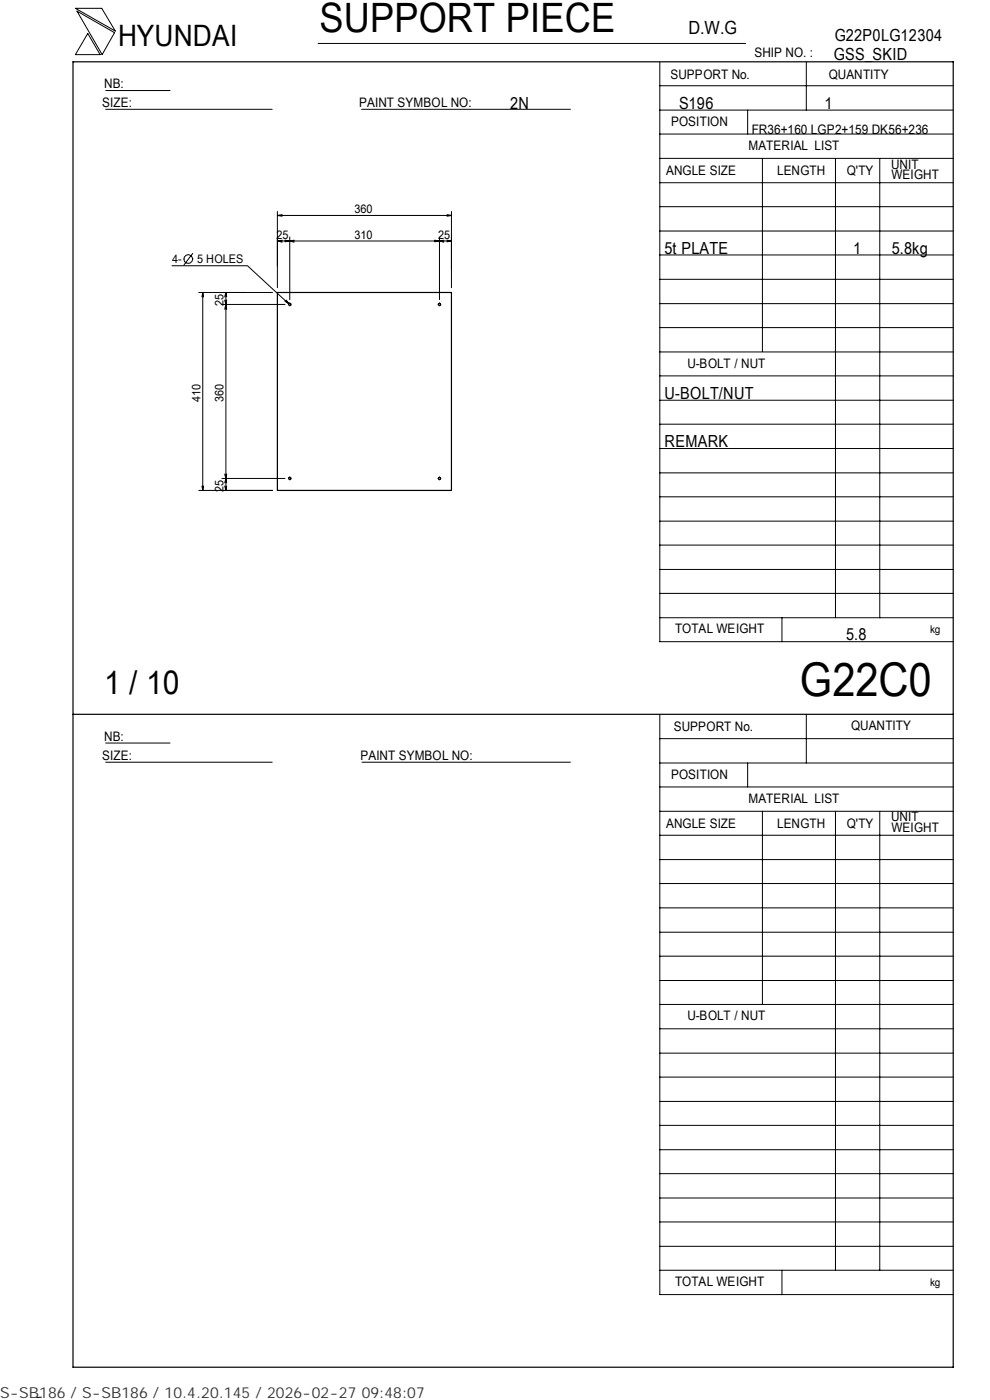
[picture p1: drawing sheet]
<svg xmlns="http://www.w3.org/2000/svg" width="210mm" height="297mm" viewBox="0 0 210 297" stroke-linecap="round" stroke-linejoin="round" font-family="sans-serif">
<g fill="none" stroke="#000" stroke-width=".25">
<path d="M15.5 13.1h186.7v277h-186.7zM58.8 62.1h36.9v41.9h-36.9zM15.5 151.5h186.7"/>
<circle cx="61.5" cy="64.6" r=".25"/>
<circle cx="93.2" cy="64.6" r=".25"/>
<circle cx="61.5" cy="101.5" r=".25"/>
<circle cx="93.2" cy="101.5" r=".25"/>
</g>
<path d="M61.7 64.6l-.2-.3-.3 .3 .3 .2 .2-.2M93.5 64.6l-.3-.3-.2 .3 .2 .2 .3-.2M61.7 101.5l-.2-.2-.3 .2 .3 .3 .2-.3M93.5 101.5l-.3-.2-.2 .2 .2 .3 .3-.3" fill="none" stroke="#000" stroke-width=".25" stroke-dasharray=".8 .3" stroke-linecap="butt"/>
<g fill="none" stroke="#000" stroke-width=".21">
<path d="M16 1.8h5.6l2.9 4.8zM16.3 2.4l8 4.5-2.6 4.7zM18.6 7.1l2.6 4.5h-5.2zM22.4 19.2h13.7M67.5 9.2h90.6M139.9 18.2h62.3M139.9 13.2v122.9h62.3M171 13.1v10.3M22.4 23.2h35.3M76.7 23.2h44.3M139.9 38.8h62.3M139.9 33.6h62.3"/>
<path d="M139.9 28.4h62.3M139.9 23.4h62.3M158.6 23.4v5M161.7 33.6v41M177.2 33.7v97.4M186.6 33.7v97.4M36.5 56.4h16l8.7 8M40.9 53.8l-1.9 2.4M58.8 44.9v16.1M58.8 45.7l1 .2M58.8 45.7h36.9M58.8 51.1l1 .3"/>
<path d="M59.8 45.5l-1 .2M59.8 51l-1 .1M60.4 51l1.1 .1M61.5 51.1l.9 .3M61.5 50.3v13.3M61.5 51.1l-1.1 .2M62.4 51l-.9 .1M92.2 51l1 .1M93.2 50.3v13.3M93.2 51.1l-1 .2M93.2 51.1l.9 .3M94.1 51l-.9 .1"/>
<path d="M94.8 45.5l.9 .2M94.8 51l.9 .1M95.7 44.9v16.1M95.7 45.7l-.9 .2M95.7 51.1h-36.9M95.7 51.1l-.9 .2M139.9 59.3h62.3M139.9 54.1h62.3M139.9 49h62.3M139.9 43.8h62.3M42.2 62.1h15.6M43 62.1l-.2 .9"/>
<path d="M43 62.1l.2 .9M43 62.1v41.9M47.1 64.6h13.3M47.7 63.7l.2 .9M47.9 64.6l-.2 1M47.9 64.6l.2 1M47.9 62.1v41.9M47.9 62.1l-.2 .9M47.9 62.1l.2 .9M48.1 63.7l-.2 .9M60.7 63.7l.6 .7-.9-.5M139.9 79.7h62.3"/>
<path d="M139.9 74.7h62.3M139.9 69.5h62.3M139.9 64.4h62.3M139.9 95.2h62.3M139.9 90h62.3M139.9 84.9h62.3M42.2 104h15.6M42.8 103.1l.2 .9M43.2 103.1l-.2 .9M47.1 101.5h13.3M47.7 103.1l.2 .9M47.7 100.6l.2 .9"/>
<path d="M47.9 101.5l-.2 .9M47.9 101.5l.2 .9M48.1 103.1l-.2 .9M48.1 100.6l-.2 .9M139.9 100.3h62.3M139.9 115.6h62.3M139.9 110.6h62.3M139.9 105.4h62.3M139.9 131.1h62.3M139.9 125.9h62.3M139.9 120.8h62.3M165.9 131.1v5"/>
<path d="M22.4 157.6h13.7M139.9 151.7v122.9h62.3M139.9 156.7h62.3M171 151.5v10.4M22.4 161.7h35.3M76.8 161.7h44.2M139.9 177.2h62.3M139.9 172.1h62.3M139.9 167h62.3M139.9 161.9h62.3M158.6 161.9v5.1M161.7 172.1v41"/>
<path d="M177.2 172.2v97.3M186.6 172.2v97.3M139.9 182.4h62.3M139.9 197.8h62.3M139.9 192.6h62.3M139.9 187.4h62.3M139.9 218.3h62.3M139.9 213.1h62.3M139.9 208h62.3M139.9 202.9h62.3M139.9 238.7h62.3M139.9 233.7h62.3"/>
<path d="M139.9 228.5h62.3M139.9 223.4h62.3M139.9 259.2h62.3M139.9 254.2h62.3M139.9 249h62.3M139.9 243.9h62.3M139.9 269.5h62.3M139.9 264.4h62.3M165.9 269.5v5.1M8.8 296.4l-1 .1"/>
<circle cx="39.9" cy="55" r=".92"/>
</g>
<text font-size="9.9" x="169.7" y="147.6">G22C0</text>
<text font-size="8.6" x="67.7" y="6.9">SUPPORT PIECE</text>
<text font-size="7" x="22.1" y="147.2">1 / 10</text>
<text font-size="6.3" x="25.1" y="9.8">HYUNDAI</text>
<text font-size="3.9" x="146" y="7.3">D.W.G</text>
<g font-size="3.5">
<text x="177" y="8.7">G22P0LG12304</text>
<text x="176.9" y="12.8">GSS_SKID</text>
<text x="108.2" y="23.1">2N</text>
<text x="144" y="23.1">S196</text>
<text x="174.8" y="23.1">1</text>
<text x="141" y="53.8">5t PLATE</text>
<text x="180.9" y="53.8">1</text>
<text x="189.1" y="53.8">5.8kg</text>
<text x="141" y="84.6">U-BOLT/NUT</text>
<text x="141" y="94.8">REMARK</text>
<text x="179.5" y="135.8">5.8</text>
</g>
<text font-size="3.2" fill="#323232" x="0" y="296.6">S-SB186 / S-SB186 / 10.4.20.145 / 2026-02-27 09:48:07</text>
<g font-size="2.8">
<text x="142.2" y="16.8">SUPPORT No.</text>
<text x="160" y="12.2">SHIP NO. :</text>
<text x="175.8" y="16.7">QUANTITY</text>
<text x="21.7" y="22.8">SIZE:</text>
<text x="22.1" y="18.7">NB:</text>
<text x="76.2" y="22.8">PAINT SYMBOL NO:</text>
<text x="142.3" y="26.8">POSITION</text>
<text x="159.4" y="28.4">FR36+160 LGP2+159 DK56+236</text>
<text x="158.8" y="31.7">MATERIAL LIST</text>
<text x="189" y="35.8">UNIT</text>
<text x="141.3" y="37.2">ANGLE SIZE</text>
<text x="164.8" y="37.1">LENGTH</text>
<text x="179.6" y="37.1">Q'TY</text>
<text x="189.1" y="38">WEIGHT</text>
<text x="145.8" y="78">U-BOLT / NUT</text>
<text x="143.2" y="134.4">TOTAL WEIGHT</text>
<text x="142.9" y="155">SUPPORT No.</text>
<text x="180.5" y="154.9">QUANTITY</text>
<text x="21.7" y="161.3">SIZE:</text>
<text x="22.1" y="157.1">NB:</text>
<text x="76.5" y="161.2">PAINT SYMBOL NO:</text>
<text x="142.3" y="165.3">POSITION</text>
<text x="158.8" y="170.3">MATERIAL LIST</text>
<text x="141.3" y="175.7">ANGLE SIZE</text>
<text x="164.8" y="175.6">LENGTH</text>
<text x="179.6" y="175.6">Q'TY</text>
<text x="189" y="174.2">UNIT</text>
<text x="189.1" y="176.5">WEIGHT</text>
<text x="145.8" y="216.5">U-BOLT / NUT</text>
<text x="143.2" y="272.9">TOTAL WEIGHT</text>
</g>
<g font-size="2.5">
<text x="75.2" y="45.2">360</text>
<text x="58.7" y="50.6">25</text>
<text x="75.2" y="50.6">310</text>
<text x="93" y="50.6">25</text>
<text x="36.5" y="55.9">4-</text>
<text x="41.8" y="55.9">5 HOLES</text>
<text x="47.4" y="64.9" transform="rotate(-90 47.4 64.9)">25</text>
<text x="42.5" y="85.3" transform="rotate(-90 42.5 85.3)">410</text>
<text x="47.4" y="85.3" transform="rotate(-90 47.4 85.3)">360</text>
<text x="47.4" y="104.3" transform="rotate(-90 47.4 104.3)">25</text>
</g>
<g font-size="2.3">
<text x="197.3" y="134.3">kg</text>
<text x="197.3" y="272.8">kg</text>
</g>
</svg>
